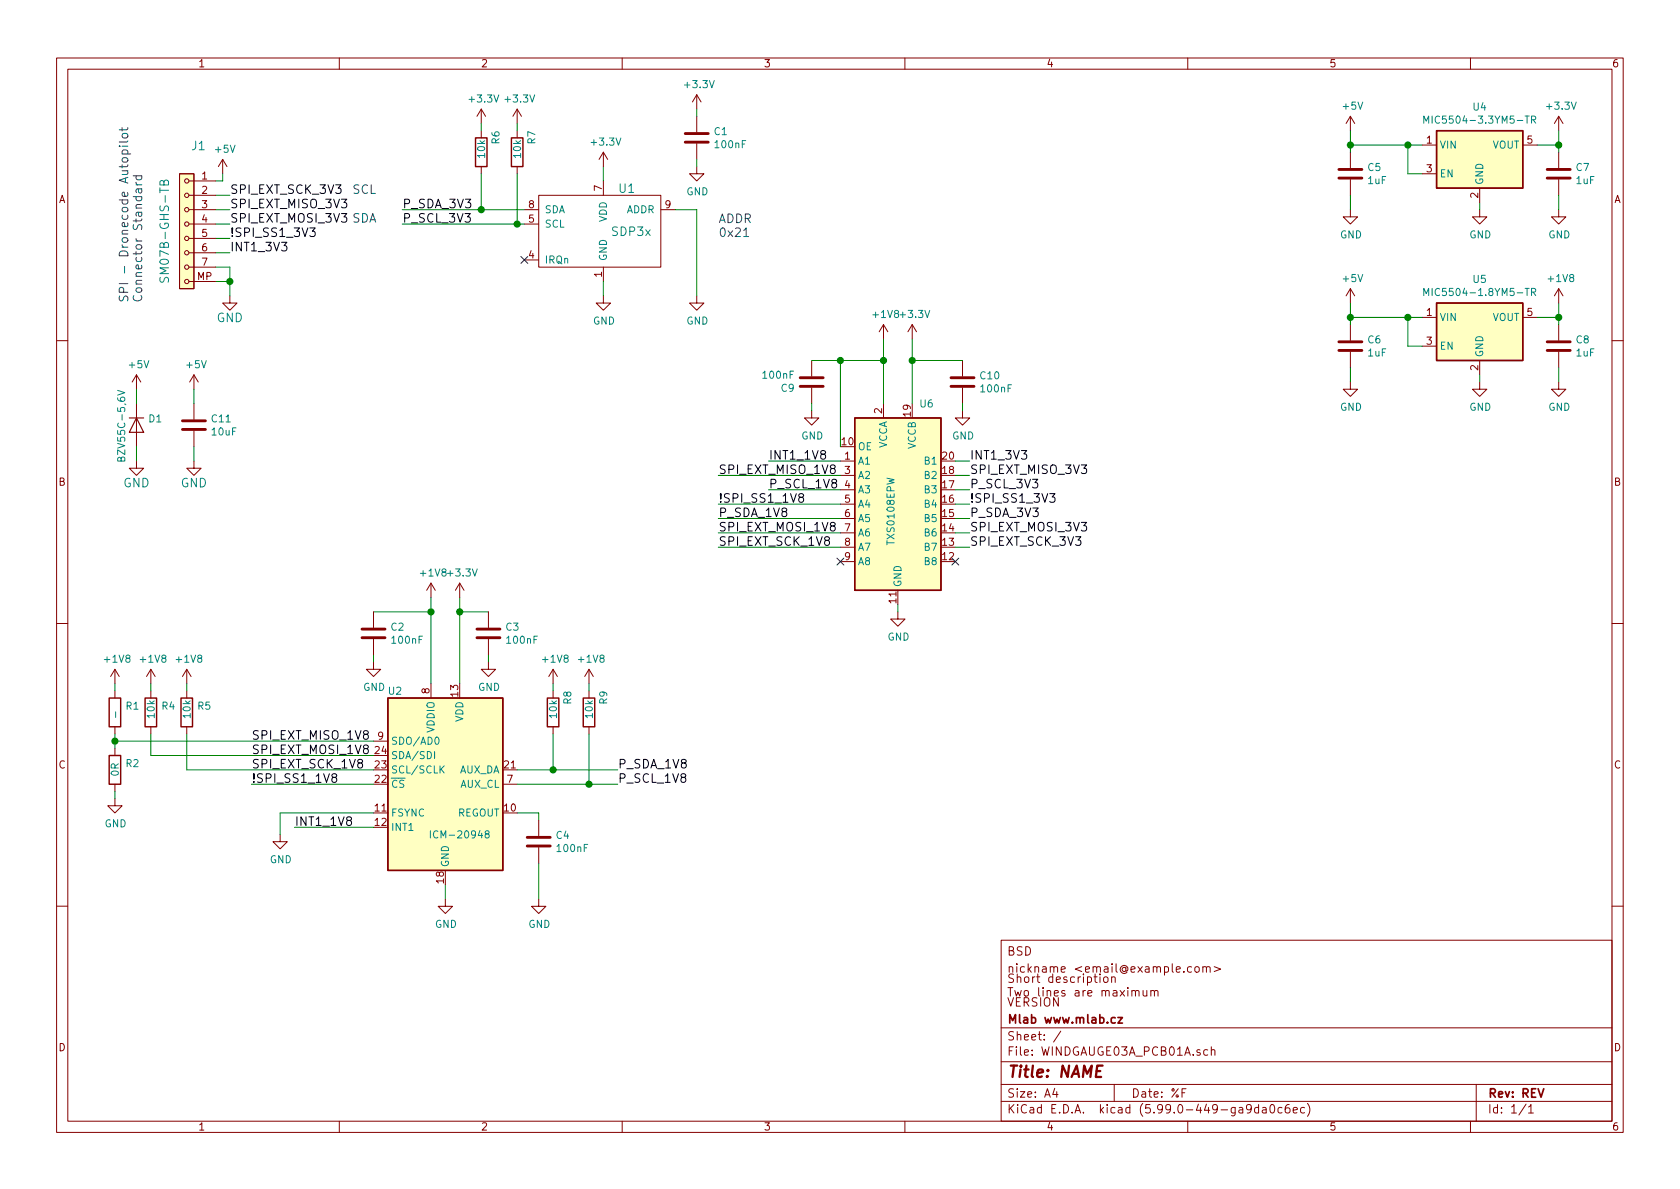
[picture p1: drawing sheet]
EESchema Schematic File Version 5
EELAYER 30 0
EELAYER END
$Descr A4 11693 8268
encoding utf-8
Sheet 1 1
Title "NAME"
Date "%F"
Rev "REV"
Comp "Mlab www.mlab.cz"
Comment1 "VERSION"
Comment2 "Short description \\nTwo lines are maximum"
Comment3 "nickname <email@example.com>"
Comment4 "BSD"
Comment5 ""
Comment6 ""
Comment7 ""
Comment8 ""
Comment9 ""
$EndDescr
$Comp
L MLAB_IO:SDP3x U1
U 1 1
P 4200 1750
F 0 "U1" H 4300 2200 60  0000 L CNN
F 1 "SDP3x" H 4250 1900 60  0000 L CNN
F 2 "Mlab_IO:SDP3x" H 4200 1750 60  0001 C CNN
F 3 "" H 4200 1750 60  0001 C CNN
F 4 "5c70984812875079b91f8bd0" H 4200 1750 50  0001 C CNN "UST_ID"
	1    4200 1750
	1    0    0    -1  
$EndComp
Wire Wire Line
	4700 1450 4850 1450
$Comp
L power:GND #PWR0101
U 1 1
P 4200 2050
F 0 "#PWR0101" H 4200 1800 50  0001 C CNN
F 1 "GND" H 4205 1877 50  0000 C CNN
F 2 "" H 4200 2050 50  0001 C CNN
F 3 "" H 4200 2050 50  0001 C CNN
	1    4200 2050
	1    0    0    -1  
$EndComp
$Comp
L power:GND #PWR0102
U 1 1
P 4850 2050
F 0 "#PWR0102" H 4850 1800 50  0001 C CNN
F 1 "GND" H 4855 1877 50  0000 C CNN
F 2 "" H 4850 2050 50  0001 C CNN
F 3 "" H 4850 2050 50  0001 C CNN
	1    4850 2050
	1    0    0    -1  
$EndComp
Wire Wire Line
	4200 1950 4200 2050
$Comp
L Device:C C1
U 1 1
P 4850 950
F 0 "C1" H 4965 996 50  0000 L CNN
F 1 "100nF" H 4965 905 50  0000 L CNN
F 2 "Mlab_R:SMD-0603" H 4888 800 50  0001 C CNN
F 3 "~" H 4850 950 50  0001 C CNN
F 4 "5c70984712875079b91f8b4c" H 4850 950 50  0001 C CNN "UST_ID"
	1    4850 950 
	1    0    0    -1  
$EndComp
Text Label 2800 1550 0    60   ~ 0
P_SCL_3V3
Text Label 2800 1450 0    60   ~ 0
P_SDA_3V3
Wire Wire Line
	4200 1250 4200 1150
NoConn ~ 3650 1800
Wire Wire Line
	3750 5650 3750 5700
Wire Wire Line
	3750 6000 3750 6250
$Comp
L power:GND #PWR0109
U 1 1
P 1600 2050
F 0 "#PWR0109" H 1600 1800 60  0001 C CNN
F 1 "GND" H 1600 1900 60  0000 C CNN
F 2 "" H 1600 2050 60  0000 C CNN
F 3 "" H 1600 2050 60  0000 C CNN
	1    1600 2050
	1    0    0    -1  
$EndComp
$Comp
L power:+5V #PWR0110
U 1 1
P 1550 1200
F 0 "#PWR0110" H 1550 1050 50  0001 C CNN
F 1 "+5V" H 1565 1373 50  0000 C CNN
F 2 "" H 1550 1200 50  0001 C CNN
F 3 "" H 1550 1200 50  0001 C CNN
	1    1550 1200
	1    0    0    -1  
$EndComp
Wire Wire Line
	1500 1250 1550 1250
Wire Wire Line
	1550 1250 1550 1200
Text Notes 1000 2100 1    60   ~ 0
SPI - Dronecode Autopilot\nConnector Standard
Wire Wire Line
	1500 1950 1600 1950
Wire Wire Line
	1600 1950 1600 2050
Wire Wire Line
	1500 1350 1600 1350
Wire Wire Line
	1500 1450 1600 1450
Wire Wire Line
	1500 1550 1600 1550
Wire Wire Line
	1500 1650 1600 1650
Wire Wire Line
	1500 1750 1600 1750
Wire Wire Line
	1500 1850 1600 1850
Wire Wire Line
	1600 1850 1600 1950
Connection ~ 1600 1950
Text Label 1600 1350 0    60   ~ 0
SPI_EXT_SCK_3V3
Text Label 1600 1450 0    60   ~ 0
SPI_EXT_MISO_3V3
Text Label 1600 1550 0    60   ~ 0
SPI_EXT_MOSI_3V3
Text Label 1600 1650 0    60   ~ 0
!SPI_SS1_3V3
$Comp
L WINDGAUGE03A_PCB01A-rescue:SM07B-GHS-TB-MLAB_CONNECTORS_JST J1
U 1 1
P 1300 1600
F 0 "J1" H 1217 2197 60  0000 C CNN
F 1 "SM07B-GHS-TB" V 1450 1600 60  0000 C CNN
F 2 "Connector_JST:JST_GH_SM07B-GHS-TB_1x07-1MP_P1.25mm_Horizontal" H 1217 2091 60  0001 C CNN
F 3 "" H 1300 1950 60  0000 C CNN
F 4 "5c7250081287500b4e112e78" H 1300 1600 50  0001 C CNN "UST_ID"
	1    1300 1600
	-1   0    0    -1  
$EndComp
Wire Wire Line
	3100 6250 3100 6150
$Comp
L power:GND #PWR0107
U 1 1
P 3100 6250
F 0 "#PWR0107" H 3100 6000 50  0001 C CNN
F 1 "GND" H 3105 6077 50  0000 C CNN
F 2 "" H 3100 6250 50  0001 C CNN
F 3 "" H 3100 6250 50  0001 C CNN
	1    3100 6250
	1    0    0    -1  
$EndComp
$Comp
L power:GND #PWR0106
U 1 1
P 3750 6250
F 0 "#PWR0106" H 3750 6000 50  0001 C CNN
F 1 "GND" H 3755 6077 50  0000 C CNN
F 2 "" H 3750 6250 50  0001 C CNN
F 3 "" H 3750 6250 50  0001 C CNN
	1    3750 6250
	1    0    0    -1  
$EndComp
Wire Wire Line
	3600 5650 3750 5650
Wire Wire Line
	2600 4600 2600 4550
$Comp
L power:GND #PWR0105
U 1 1
P 2600 4600
F 0 "#PWR0105" H 2600 4350 50  0001 C CNN
F 1 "GND" H 2605 4427 50  0000 C CNN
F 2 "" H 2600 4600 50  0001 C CNN
F 3 "" H 2600 4600 50  0001 C CNN
	1    2600 4600
	1    0    0    -1  
$EndComp
Wire Wire Line
	3000 4250 3000 4750
Wire Wire Line
	2600 4250 3000 4250
Wire Wire Line
	3400 4600 3400 4550
Wire Wire Line
	3200 4250 3200 4750
Connection ~ 3200 4250
Wire Wire Line
	3400 4250 3200 4250
Wire Wire Line
	3200 4150 3200 4250
$Comp
L power:GND #PWR0104
U 1 1
P 3400 4600
F 0 "#PWR0104" H 3400 4350 50  0001 C CNN
F 1 "GND" H 3405 4427 50  0000 C CNN
F 2 "" H 3400 4600 50  0001 C CNN
F 3 "" H 3400 4600 50  0001 C CNN
	1    3400 4600
	1    0    0    -1  
$EndComp
$Comp
L Device:C C3
U 1 1
P 3400 4400
F 0 "C3" H 3515 4446 50  0000 L CNN
F 1 "100nF" H 3515 4355 50  0000 L CNN
F 2 "Mlab_R:SMD-0603" H 3438 4250 50  0001 C CNN
F 3 "~" H 3400 4400 50  0001 C CNN
F 4 "5c70984712875079b91f8b4c" H 3400 4400 50  0001 C CNN "UST_ID"
	1    3400 4400
	1    0    0    -1  
$EndComp
$Comp
L Device:C C2
U 1 1
P 2600 4400
F 0 "C2" H 2715 4446 50  0000 L CNN
F 1 "100nF" H 2715 4355 50  0000 L CNN
F 2 "Mlab_R:SMD-0603" H 2638 4250 50  0001 C CNN
F 3 "~" H 2600 4400 50  0001 C CNN
F 4 "5c70984712875079b91f8b4c" H 2600 4400 50  0001 C CNN "UST_ID"
	1    2600 4400
	1    0    0    -1  
$EndComp
$Comp
L Device:C C4
U 1 1
P 3750 5850
F 0 "C4" H 3865 5896 50  0000 L CNN
F 1 "100nF" H 3865 5805 50  0000 L CNN
F 2 "Mlab_R:SMD-0603" H 3788 5700 50  0001 C CNN
F 3 "~" H 3750 5850 50  0001 C CNN
F 4 "5c70984712875079b91f8b4c" H 3750 5850 50  0001 C CNN "UST_ID"
	1    3750 5850
	1    0    0    -1  
$EndComp
$Comp
L Sensor_Motion:ICM-20948 U2
U 1 1
P 3100 5450
F 0 "U2" H 2750 6100 50  0000 C CNN
F 1 "ICM-20948" H 3200 5100 50  0000 C CNN
F 2 "Sensor_Motion:InvenSense_QFN-24_3x3mm_P0.4mm" H 3100 4450 50  0001 C CNN
F 3 "http://www.invensense.com/wp-content/uploads/2016/06/DS-000189-ICM-20948-v1.3.pdf" H 3100 5300 50  0001 C CNN
F 4 "5c725a431287500b4e112ef5" H 3100 5450 50  0001 C CNN "UST_ID"
	1    3100 5450
	1    0    0    -1  
$EndComp
$Comp
L Regulator_Linear:MIC5504-1.8YM5 U5
U 1 1
P 10300 2300
F 0 "U5" H 10300 2667 50  0000 C CNN
F 1 "MIC5504-1.8YM5-TR" H 10300 2576 50  0000 C CNN
F 2 "Package_TO_SOT_SMD:SOT-23-5" H 10300 1900 50  0001 C CNN
F 3 "http://ww1.microchip.com/downloads/en/DeviceDoc/MIC550X.pdf" H 10050 2550 50  0001 C CNN
F 4 "5c7256781287500b4e112eba" H 10300 2300 50  0001 C CNN "UST_ID"
	1    10300 2300
	1    0    0    -1  
$EndComp
$Comp
L power:+5V #PWR0111
U 1 1
P 9400 900
F 0 "#PWR0111" H 9400 750 50  0001 C CNN
F 1 "+5V" H 9415 1073 50  0000 C CNN
F 2 "" H 9400 900 50  0001 C CNN
F 3 "" H 9400 900 50  0001 C CNN
	1    9400 900 
	1    0    0    -1  
$EndComp
$Comp
L Device:C C5
U 1 1
P 9400 1200
F 0 "C5" H 9515 1246 50  0000 L CNN
F 1 "1uF" H 9515 1155 50  0000 L CNN
F 2 "Mlab_R:SMD-0603" H 9438 1050 50  0001 C CNN
F 3 "~" H 9400 1200 50  0001 C CNN
F 4 "5c70984712875079b91f8b50" H 9400 1200 50  0001 C CNN "UST_ID"
	1    9400 1200
	1    0    0    -1  
$EndComp
$Comp
L power:GND #PWR0112
U 1 1
P 9400 1450
F 0 "#PWR0112" H 9400 1200 50  0001 C CNN
F 1 "GND" H 9405 1277 50  0000 C CNN
F 2 "" H 9400 1450 50  0001 C CNN
F 3 "" H 9400 1450 50  0001 C CNN
	1    9400 1450
	1    0    0    -1  
$EndComp
$Comp
L power:GND #PWR0113
U 1 1
P 10300 1450
F 0 "#PWR0113" H 10300 1200 50  0001 C CNN
F 1 "GND" H 10305 1277 50  0000 C CNN
F 2 "" H 10300 1450 50  0001 C CNN
F 3 "" H 10300 1450 50  0001 C CNN
	1    10300 1450
	1    0    0    -1  
$EndComp
Wire Wire Line
	10300 1450 10300 1400
Wire Wire Line
	9400 1000 9400 900 
Wire Wire Line
	9400 1000 9400 1050
Connection ~ 9400 1000
Wire Wire Line
	9400 1350 9400 1450
Wire Wire Line
	9800 1200 9800 1000
Connection ~ 9800 1000
Wire Wire Line
	9800 1000 9400 1000
$Comp
L Device:C C7
U 1 1
P 10850 1200
F 0 "C7" H 10965 1246 50  0000 L CNN
F 1 "1uF" H 10965 1155 50  0000 L CNN
F 2 "Mlab_R:SMD-0603" H 10888 1050 50  0001 C CNN
F 3 "~" H 10850 1200 50  0001 C CNN
F 4 "5c70984712875079b91f8b50" H 10850 1200 50  0001 C CNN "UST_ID"
	1    10850 1200
	1    0    0    -1  
$EndComp
$Comp
L power:GND #PWR0114
U 1 1
P 10850 1450
F 0 "#PWR0114" H 10850 1200 50  0001 C CNN
F 1 "GND" H 10855 1277 50  0000 C CNN
F 2 "" H 10850 1450 50  0001 C CNN
F 3 "" H 10850 1450 50  0001 C CNN
	1    10850 1450
	1    0    0    -1  
$EndComp
Wire Wire Line
	10850 1350 10850 1450
Wire Wire Line
	10700 1000 10850 1000
Wire Wire Line
	10850 1000 10850 1050
$Comp
L power:+3.3V #PWR0115
U 1 1
P 10850 900
F 0 "#PWR0115" H 10850 750 50  0001 C CNN
F 1 "+3.3V" H 10865 1073 50  0000 C CNN
F 2 "" H 10850 900 50  0001 C CNN
F 3 "" H 10850 900 50  0001 C CNN
	1    10850 900 
	1    0    0    -1  
$EndComp
Wire Wire Line
	10850 900  10850 1000
Connection ~ 10850 1000
$Comp
L power:+5V #PWR0116
U 1 1
P 9400 2100
F 0 "#PWR0116" H 9400 1950 50  0001 C CNN
F 1 "+5V" H 9415 2273 50  0000 C CNN
F 2 "" H 9400 2100 50  0001 C CNN
F 3 "" H 9400 2100 50  0001 C CNN
	1    9400 2100
	1    0    0    -1  
$EndComp
$Comp
L Device:C C6
U 1 1
P 9400 2400
F 0 "C6" H 9515 2446 50  0000 L CNN
F 1 "1uF" H 9515 2355 50  0000 L CNN
F 2 "Mlab_R:SMD-0603" H 9438 2250 50  0001 C CNN
F 3 "~" H 9400 2400 50  0001 C CNN
F 4 "5c70984712875079b91f8b50" H 9400 2400 50  0001 C CNN "UST_ID"
	1    9400 2400
	1    0    0    -1  
$EndComp
$Comp
L power:GND #PWR0117
U 1 1
P 9400 2650
F 0 "#PWR0117" H 9400 2400 50  0001 C CNN
F 1 "GND" H 9405 2477 50  0000 C CNN
F 2 "" H 9400 2650 50  0001 C CNN
F 3 "" H 9400 2650 50  0001 C CNN
	1    9400 2650
	1    0    0    -1  
$EndComp
$Comp
L power:GND #PWR0118
U 1 1
P 10300 2650
F 0 "#PWR0118" H 10300 2400 50  0001 C CNN
F 1 "GND" H 10305 2477 50  0000 C CNN
F 2 "" H 10300 2650 50  0001 C CNN
F 3 "" H 10300 2650 50  0001 C CNN
	1    10300 2650
	1    0    0    -1  
$EndComp
Wire Wire Line
	10300 2650 10300 2600
Wire Wire Line
	9900 2200 9800 2200
Wire Wire Line
	9400 2200 9400 2100
Wire Wire Line
	9400 2200 9400 2250
Connection ~ 9400 2200
Wire Wire Line
	9400 2550 9400 2650
Wire Wire Line
	9900 2400 9800 2400
Wire Wire Line
	9800 2400 9800 2200
Connection ~ 9800 2200
Wire Wire Line
	9800 2200 9400 2200
$Comp
L Device:C C8
U 1 1
P 10850 2400
F 0 "C8" H 10965 2446 50  0000 L CNN
F 1 "1uF" H 10965 2355 50  0000 L CNN
F 2 "Mlab_R:SMD-0603" H 10888 2250 50  0001 C CNN
F 3 "~" H 10850 2400 50  0001 C CNN
F 4 "5c70984712875079b91f8b50" H 10850 2400 50  0001 C CNN "UST_ID"
	1    10850 2400
	1    0    0    -1  
$EndComp
$Comp
L power:GND #PWR0119
U 1 1
P 10850 2650
F 0 "#PWR0119" H 10850 2400 50  0001 C CNN
F 1 "GND" H 10855 2477 50  0000 C CNN
F 2 "" H 10850 2650 50  0001 C CNN
F 3 "" H 10850 2650 50  0001 C CNN
	1    10850 2650
	1    0    0    -1  
$EndComp
Wire Wire Line
	10850 2550 10850 2650
Wire Wire Line
	10700 2200 10850 2200
Wire Wire Line
	10850 2200 10850 2250
Wire Wire Line
	10850 2100 10850 2200
Connection ~ 10850 2200
Wire Wire Line
	9900 1200 9800 1200
Wire Wire Line
	9900 1000 9800 1000
$Comp
L Regulator_Linear:MIC5504-3.3YM5 U4
U 1 1
P 10300 1100
F 0 "U4" H 10300 1467 50  0000 C CNN
F 1 "MIC5504-3.3YM5-TR" H 10300 1376 50  0000 C CNN
F 2 "Package_TO_SOT_SMD:SOT-23-5" H 10300 700 50  0001 C CNN
F 3 "http://ww1.microchip.com/downloads/en/DeviceDoc/MIC550X.pdf" H 10050 1350 50  0001 C CNN
F 4 "5c7255e81287500b4e112ea2" H 10300 1100 50  0001 C CNN "UST_ID"
	1    10300 1100
	1    0    0    -1  
$EndComp
$Comp
L power:+1V8 #PWR0120
U 1 1
P 10850 2100
F 0 "#PWR0120" H 10850 1950 50  0001 C CNN
F 1 "+1V8" H 10865 2273 50  0000 C CNN
F 2 "" H 10850 2100 50  0001 C CNN
F 3 "" H 10850 2100 50  0001 C CNN
	1    10850 2100
	1    0    0    -1  
$EndComp
$Comp
L Logic_LevelTranslator:TXS0108EPW U6
U 1 1
P 6250 3500
F 0 "U6" H 6450 4200 50  0000 C CNN
F 1 "TXS0108EPW" V 6200 3450 50  0000 C CNN
F 2 "Package_SO:TSSOP-20_4.4x6.5mm_P0.65mm" H 6250 2750 50  0001 C CNN
F 3 "www.ti.com/lit/ds/symlink/txs0108e.pdf" H 6250 3400 50  0001 C CNN
F 4 "5c7258471287500b4e112edd" H 6250 3500 50  0001 C CNN "UST_ID"
	1    6250 3500
	1    0    0    -1  
$EndComp
$Comp
L power:+3.3V #PWR0103
U 1 1
P 4200 1150
F 0 "#PWR0103" H 4200 1000 50  0001 C CNN
F 1 "+3.3V" H 4215 1323 50  0000 C CNN
F 2 "" H 4200 1150 50  0001 C CNN
F 3 "" H 4200 1150 50  0001 C CNN
	1    4200 1150
	1    0    0    -1  
$EndComp
$Comp
L power:+3.3V #PWR0108
U 1 1
P 4850 750
F 0 "#PWR0108" H 4850 600 50  0001 C CNN
F 1 "+3.3V" H 4865 923 50  0000 C CNN
F 2 "" H 4850 750 50  0001 C CNN
F 3 "" H 4850 750 50  0001 C CNN
	1    4850 750 
	1    0    0    -1  
$EndComp
$Comp
L power:GND #PWR0121
U 1 1
P 4850 1150
F 0 "#PWR0121" H 4850 900 50  0001 C CNN
F 1 "GND" H 4855 977 50  0000 C CNN
F 2 "" H 4850 1150 50  0001 C CNN
F 3 "" H 4850 1150 50  0001 C CNN
	1    4850 1150
	1    0    0    -1  
$EndComp
Wire Wire Line
	4850 1150 4850 1100
Wire Wire Line
	4850 800  4850 750 
$Comp
L power:+1V8 #PWR0122
U 1 1
P 6150 2350
F 0 "#PWR0122" H 6150 2200 50  0001 C CNN
F 1 "+1V8" H 6165 2523 50  0000 C CNN
F 2 "" H 6150 2350 50  0001 C CNN
F 3 "" H 6150 2350 50  0001 C CNN
	1    6150 2350
	1    0    0    -1  
$EndComp
$Comp
L power:+3.3V #PWR0123
U 1 1
P 6350 2350
F 0 "#PWR0123" H 6350 2200 50  0001 C CNN
F 1 "+3.3V" H 6365 2523 50  0000 C CNN
F 2 "" H 6350 2350 50  0001 C CNN
F 3 "" H 6350 2350 50  0001 C CNN
	1    6350 2350
	1    0    0    -1  
$EndComp
Text Label 6750 3600 0    60   ~ 0
P_SDA_3V3
Text Label 6750 3400 0    60   ~ 0
P_SCL_3V3
Wire Wire Line
	6650 3200 6750 3200
Wire Wire Line
	6650 3300 6750 3300
Text Label 5000 3600 0    60   ~ 0
P_SDA_1V8
Text Label 5350 3400 0    60   ~ 0
P_SCL_1V8
Wire Wire Line
	5350 3200 5850 3200
$Comp
L power:+1V8 #PWR0124
U 1 1
P 3000 4150
F 0 "#PWR0124" H 3000 4000 50  0001 C CNN
F 1 "+1V8" H 3015 4323 50  0000 C CNN
F 2 "" H 3000 4150 50  0001 C CNN
F 3 "" H 3000 4150 50  0001 C CNN
	1    3000 4150
	1    0    0    -1  
$EndComp
$Comp
L Device:C C9
U 1 1
P 5650 2650
F 0 "C9" H 5765 2696 50  0000 L CNN
F 1 "100nF" H 5765 2605 50  0000 L CNN
F 2 "Mlab_R:SMD-0603" H 5688 2500 50  0001 C CNN
F 3 "~" H 5650 2650 50  0001 C CNN
F 4 "5c70984712875079b91f8b4c" H 5650 2650 50  0001 C CNN "UST_ID"
	1    5650 2650
	-1   0    0    1   
$EndComp
$Comp
L Device:C C10
U 1 1
P 6700 2650
F 0 "C10" H 6815 2696 50  0000 L CNN
F 1 "100nF" H 6815 2605 50  0000 L CNN
F 2 "Mlab_R:SMD-0603" H 6738 2500 50  0001 C CNN
F 3 "~" H 6700 2650 50  0001 C CNN
F 4 "5c70984712875079b91f8b4c" H 6700 2650 50  0001 C CNN "UST_ID"
	1    6700 2650
	1    0    0    -1  
$EndComp
Text Label 1750 5450 0    60   ~ 0
!SPI_SS1_1V8
Text Label 1750 5350 0    60   ~ 0
SPI_EXT_SCK_1V8
Text Label 1750 5150 0    60   ~ 0
SPI_EXT_MISO_1V8
Text Label 1750 5250 0    60   ~ 0
SPI_EXT_MOSI_1V8
$Comp
L Device:R R1
U 1 1
P 800 4950
F 0 "R1" H 870 4996 50  0000 L CNN
F 1 "-" V 800 4900 50  0000 L CNN
F 2 "Mlab_R:SMD-0603" V 730 4950 50  0001 C CNN
F 3 "~" H 800 4950 50  0001 C CNN
	1    800  4950
	1    0    0    -1  
$EndComp
$Comp
L Device:R R2
U 1 1
P 800 5350
F 0 "R2" H 870 5396 50  0000 L CNN
F 1 "0R" V 800 5300 50  0000 L CNN
F 2 "Mlab_R:SMD-0603" V 730 5350 50  0001 C CNN
F 3 "~" H 800 5350 50  0001 C CNN
F 4 "5c70984512875079b91f896b" H 800 5350 50  0001 C CNN "UST_ID"
	1    800  5350
	1    0    0    -1  
$EndComp
$Comp
L power:GND #PWR0125
U 1 1
P 1950 5800
F 0 "#PWR0125" H 1950 5550 50  0001 C CNN
F 1 "GND" H 1955 5627 50  0000 C CNN
F 2 "" H 1950 5800 50  0001 C CNN
F 3 "" H 1950 5800 50  0001 C CNN
	1    1950 5800
	1    0    0    -1  
$EndComp
Text Label 4300 5350 0    60   ~ 0
P_SDA_1V8
Text Label 4300 5450 0    60   ~ 0
P_SCL_1V8
Text Label 6750 3700 0    60   ~ 0
SPI_EXT_MOSI_3V3
Text Label 6750 3300 0    60   ~ 0
SPI_EXT_MISO_3V3
Text Label 6750 3500 0    60   ~ 0
!SPI_SS1_3V3
Text Label 6750 3800 0    60   ~ 0
SPI_EXT_SCK_3V3
Text Label 5000 3300 0    60   ~ 0
SPI_EXT_MISO_1V8
Text Label 5000 3800 0    60   ~ 0
SPI_EXT_SCK_1V8
Text Label 5000 3500 0    60   ~ 0
!SPI_SS1_1V8
Wire Wire Line
	5000 3500 5850 3500
Wire Wire Line
	5000 3600 5850 3600
Wire Wire Line
	5000 3700 5850 3700
Wire Wire Line
	5000 3800 5850 3800
$Comp
L power:+1V8 #PWR0126
U 1 1
P 800 4750
F 0 "#PWR0126" H 800 4600 50  0001 C CNN
F 1 "+1V8" H 815 4923 50  0000 C CNN
F 2 "" H 800 4750 50  0001 C CNN
F 3 "" H 800 4750 50  0001 C CNN
	1    800  4750
	1    0    0    -1  
$EndComp
$Comp
L power:GND #PWR0127
U 1 1
P 800 5550
F 0 "#PWR0127" H 800 5300 50  0001 C CNN
F 1 "GND" H 805 5377 50  0000 C CNN
F 2 "" H 800 5550 50  0001 C CNN
F 3 "" H 800 5550 50  0001 C CNN
	1    800  5550
	1    0    0    -1  
$EndComp
Wire Wire Line
	6150 2350 6150 2500
Wire Wire Line
	5650 2500 5850 2500
Connection ~ 6150 2500
Wire Wire Line
	6150 2500 6150 2800
Wire Wire Line
	5850 2500 5850 3100
Connection ~ 5850 2500
Wire Wire Line
	5850 2500 6150 2500
Wire Wire Line
	6350 2500 6350 2800
Connection ~ 6350 2500
Wire Wire Line
	6350 2500 6700 2500
Wire Wire Line
	6350 2350 6350 2500
$Comp
L power:GND #PWR0128
U 1 1
P 6250 4250
F 0 "#PWR0128" H 6250 4000 50  0001 C CNN
F 1 "GND" H 6255 4077 50  0000 C CNN
F 2 "" H 6250 4250 50  0001 C CNN
F 3 "" H 6250 4250 50  0001 C CNN
	1    6250 4250
	1    0    0    -1  
$EndComp
Wire Wire Line
	6250 4250 6250 4200
$Comp
L power:GND #PWR0129
U 1 1
P 5650 2850
F 0 "#PWR0129" H 5650 2600 50  0001 C CNN
F 1 "GND" H 5655 2677 50  0000 C CNN
F 2 "" H 5650 2850 50  0001 C CNN
F 3 "" H 5650 2850 50  0001 C CNN
	1    5650 2850
	1    0    0    -1  
$EndComp
$Comp
L power:GND #PWR0130
U 1 1
P 6700 2850
F 0 "#PWR0130" H 6700 2600 50  0001 C CNN
F 1 "GND" H 6705 2677 50  0000 C CNN
F 2 "" H 6700 2850 50  0001 C CNN
F 3 "" H 6700 2850 50  0001 C CNN
	1    6700 2850
	1    0    0    -1  
$EndComp
Wire Wire Line
	6700 2850 6700 2800
Wire Wire Line
	5650 2850 5650 2800
Wire Wire Line
	1750 5450 2600 5450
Wire Wire Line
	800  5550 800  5500
Wire Wire Line
	800  5200 800  5150
Connection ~ 800  5150
Wire Wire Line
	800  5150 800  5100
Wire Wire Line
	800  4800 800  4750
Wire Wire Line
	2800 1450 3350 1450
Wire Wire Line
	2800 1550 3600 1550
$Comp
L power:+3.3V #PWR0131
U 1 1
P 3350 850
F 0 "#PWR0131" H 3350 700 50  0001 C CNN
F 1 "+3.3V" H 3365 1023 50  0000 C CNN
F 2 "" H 3350 850 50  0001 C CNN
F 3 "" H 3350 850 50  0001 C CNN
	1    3350 850 
	1    0    0    -1  
$EndComp
$Comp
L power:+3.3V #PWR0132
U 1 1
P 3600 850
F 0 "#PWR0132" H 3600 700 50  0001 C CNN
F 1 "+3.3V" H 3615 1023 50  0000 C CNN
F 2 "" H 3600 850 50  0001 C CNN
F 3 "" H 3600 850 50  0001 C CNN
	1    3600 850 
	1    0    0    -1  
$EndComp
$Comp
L Device:R R6
U 1 1
P 3350 1050
F 0 "R6" V 3450 1100 50  0000 L CNN
F 1 "10k" V 3350 1000 50  0000 L CNN
F 2 "Mlab_R:SMD-0603" V 3280 1050 50  0001 C CNN
F 3 "~" H 3350 1050 50  0001 C CNN
F 4 "5c70984612875079b91f899f" H 3350 1050 50  0001 C CNN "UST_ID"
	1    3350 1050
	1    0    0    -1  
$EndComp
$Comp
L Device:R R7
U 1 1
P 3600 1050
F 0 "R7" V 3700 1100 50  0000 L CNN
F 1 "10k" V 3600 1000 50  0000 L CNN
F 2 "Mlab_R:SMD-0603" V 3530 1050 50  0001 C CNN
F 3 "~" H 3600 1050 50  0001 C CNN
F 4 "5c70984612875079b91f899f" H 3600 1050 50  0001 C CNN "UST_ID"
	1    3600 1050
	1    0    0    -1  
$EndComp
Wire Wire Line
	3350 850  3350 900 
Wire Wire Line
	3600 850  3600 900 
Wire Wire Line
	3350 1200 3350 1450
Connection ~ 3350 1450
Wire Wire Line
	3350 1450 3650 1450
Wire Wire Line
	3600 1200 3600 1550
Connection ~ 3600 1550
Wire Wire Line
	3600 1550 3650 1550
$Comp
L Device:R R8
U 1 1
P 3850 4950
F 0 "R8" V 3950 5000 50  0000 L CNN
F 1 "10k" V 3850 4900 50  0000 L CNN
F 2 "Mlab_R:SMD-0603" V 3780 4950 50  0001 C CNN
F 3 "~" H 3850 4950 50  0001 C CNN
F 4 "5c70984612875079b91f899f" H 3850 4950 50  0001 C CNN "UST_ID"
	1    3850 4950
	1    0    0    -1  
$EndComp
$Comp
L Device:R R9
U 1 1
P 4100 4950
F 0 "R9" V 4200 5000 50  0000 L CNN
F 1 "10k" V 4100 4900 50  0000 L CNN
F 2 "Mlab_R:SMD-0603" V 4030 4950 50  0001 C CNN
F 3 "~" H 4100 4950 50  0001 C CNN
F 4 "5c70984612875079b91f899f" H 4100 4950 50  0001 C CNN "UST_ID"
	1    4100 4950
	1    0    0    -1  
$EndComp
$Comp
L power:+1V8 #PWR0133
U 1 1
P 3850 4750
F 0 "#PWR0133" H 3850 4600 50  0001 C CNN
F 1 "+1V8" H 3865 4923 50  0000 C CNN
F 2 "" H 3850 4750 50  0001 C CNN
F 3 "" H 3850 4750 50  0001 C CNN
	1    3850 4750
	1    0    0    -1  
$EndComp
Wire Wire Line
	3850 4800 3850 4750
$Comp
L power:+1V8 #PWR0134
U 1 1
P 4100 4750
F 0 "#PWR0134" H 4100 4600 50  0001 C CNN
F 1 "+1V8" H 4115 4923 50  0000 C CNN
F 2 "" H 4100 4750 50  0001 C CNN
F 3 "" H 4100 4750 50  0001 C CNN
	1    4100 4750
	1    0    0    -1  
$EndComp
Wire Wire Line
	4100 4750 4100 4800
Wire Wire Line
	3600 5350 3850 5350
Wire Wire Line
	3600 5450 4100 5450
Wire Wire Line
	3850 5100 3850 5350
Connection ~ 3850 5350
Wire Wire Line
	3850 5350 4300 5350
Wire Wire Line
	4100 5100 4100 5450
Connection ~ 4100 5450
Wire Wire Line
	4100 5450 4300 5450
Wire Wire Line
	800  5150 2600 5150
$Comp
L Device:R R4
U 1 1
P 1050 4950
F 0 "R4" H 1120 4996 50  0000 L CNN
F 1 "10k" V 1050 4900 50  0000 L CNN
F 2 "Mlab_R:SMD-0603" V 980 4950 50  0001 C CNN
F 3 "~" H 1050 4950 50  0001 C CNN
F 4 "5c70984612875079b91f899f" H 1050 4950 50  0001 C CNN "UST_ID"
	1    1050 4950
	1    0    0    -1  
$EndComp
$Comp
L Device:R R5
U 1 1
P 1300 4950
F 0 "R5" H 1370 4996 50  0000 L CNN
F 1 "10k" V 1300 4900 50  0000 L CNN
F 2 "Mlab_R:SMD-0603" V 1230 4950 50  0001 C CNN
F 3 "~" H 1300 4950 50  0001 C CNN
F 4 "5c70984612875079b91f899f" H 1300 4950 50  0001 C CNN "UST_ID"
	1    1300 4950
	1    0    0    -1  
$EndComp
$Comp
L power:+1V8 #PWR0135
U 1 1
P 1050 4750
F 0 "#PWR0135" H 1050 4600 50  0001 C CNN
F 1 "+1V8" H 1065 4923 50  0000 C CNN
F 2 "" H 1050 4750 50  0001 C CNN
F 3 "" H 1050 4750 50  0001 C CNN
	1    1050 4750
	1    0    0    -1  
$EndComp
$Comp
L power:+1V8 #PWR0136
U 1 1
P 1300 4750
F 0 "#PWR0136" H 1300 4600 50  0001 C CNN
F 1 "+1V8" H 1315 4923 50  0000 C CNN
F 2 "" H 1300 4750 50  0001 C CNN
F 3 "" H 1300 4750 50  0001 C CNN
	1    1300 4750
	1    0    0    -1  
$EndComp
Wire Wire Line
	1050 4750 1050 4800
Wire Wire Line
	1300 4750 1300 4800
Wire Wire Line
	1050 5250 1050 5100
Wire Wire Line
	1050 5250 2600 5250
Wire Wire Line
	1300 5100 1300 5350
Wire Wire Line
	1300 5350 2600 5350
Wire Wire Line
	3000 4150 3000 4250
Connection ~ 3000 4250
$Comp
L power:+3.3V #PWR0137
U 1 1
P 3200 4150
F 0 "#PWR0137" H 3200 4000 50  0001 C CNN
F 1 "+3.3V" H 3215 4323 50  0000 C CNN
F 2 "" H 3200 4150 50  0001 C CNN
F 3 "" H 3200 4150 50  0001 C CNN
	1    3200 4150
	1    0    0    -1  
$EndComp
Text Label 2050 5750 0    60   ~ 0
INT1_1V8
Wire Wire Line
	1950 5650 1950 5800
Wire Wire Line
	1950 5650 2600 5650
Wire Wire Line
	2050 5750 2600 5750
Text Label 5350 3200 0    60   ~ 0
INT1_1V8
Text Label 6750 3200 0    60   ~ 0
INT1_3V3
Text Label 1600 1750 0    60   ~ 0
INT1_3V3
Wire Wire Line
	6650 3500 6750 3500
Wire Wire Line
	6650 3600 6750 3600
Wire Wire Line
	6650 3700 6750 3700
Wire Wire Line
	6650 3800 6750 3800
$Comp
L Device:D D1
U 1 1
P 950 2950
F 0 "D1" V 904 3029 50  0000 L CNN
F 1 "BZV55C-5,6V" H 700 2850 50  0000 L CNN
F 2 "Diode_SMD:D_MiniMELF" H 950 2950 50  0001 C CNN
F 3 "~" H 950 2950 50  0001 C CNN
F 4 "5c70984512875079b91f88b1" H 950 2950 50  0001 C CNN "UST_ID"
	1    950  2950
	0    1    1    0   
$EndComp
$Comp
L power:+5V #PWR01
U 1 1
P 950 2700
F 0 "#PWR01" H 950 2550 50  0001 C CNN
F 1 "+5V" H 965 2873 50  0000 C CNN
F 2 "" H 950 2700 50  0001 C CNN
F 3 "" H 950 2700 50  0001 C CNN
	1    950  2700
	1    0    0    -1  
$EndComp
$Comp
L power:GND #PWR02
U 1 1
P 950 3200
F 0 "#PWR02" H 950 2950 60  0001 C CNN
F 1 "GND" H 950 3050 60  0000 C CNN
F 2 "" H 950 3200 60  0000 C CNN
F 3 "" H 950 3200 60  0000 C CNN
	1    950  3200
	1    0    0    -1  
$EndComp
$Comp
L Device:C C11
U 1 1
P 1350 2950
F 0 "C11" H 1465 2996 50  0000 L CNN
F 1 "10uF" H 1465 2905 50  0000 L CNN
F 2 "Mlab_R:SMD-0805" H 1388 2800 50  0001 C CNN
F 3 "~" H 1350 2950 50  0001 C CNN
F 4 "5c70984812875079b91f8bbd" H 1350 2950 50  0001 C CNN "UST_ID"
	1    1350 2950
	1    0    0    -1  
$EndComp
Wire Wire Line
	950  2700 950  2800
$Comp
L power:+5V #PWR0138
U 1 1
P 1350 2700
F 0 "#PWR0138" H 1350 2550 50  0001 C CNN
F 1 "+5V" H 1365 2873 50  0000 C CNN
F 2 "" H 1350 2700 50  0001 C CNN
F 3 "" H 1350 2700 50  0001 C CNN
	1    1350 2700
	1    0    0    -1  
$EndComp
Wire Wire Line
	1350 2700 1350 2800
Wire Wire Line
	950  3100 950  3200
$Comp
L power:GND #PWR0139
U 1 1
P 1350 3200
F 0 "#PWR0139" H 1350 2950 60  0001 C CNN
F 1 "GND" H 1350 3050 60  0000 C CNN
F 2 "" H 1350 3200 60  0000 C CNN
F 3 "" H 1350 3200 60  0000 C CNN
	1    1350 3200
	1    0    0    -1  
$EndComp
Wire Wire Line
	1350 3100 1350 3200
Wire Wire Line
	4850 1450 4850 2050
Text Notes 5000 1650 0    60   ~ 0
ADDR\n0x21\n
Wire Wire Line
	5000 3300 5850 3300
Wire Wire Line
	5850 3400 5350 3400
Text Label 5000 3700 0    60   ~ 0
SPI_EXT_MOSI_1V8
Wire Wire Line
	6650 3400 6750 3400
NoConn ~ 6650 3900
NoConn ~ 5850 3900
Text Notes 2450 1550 0    60   ~ 0
SDA
Text Notes 2450 1350 0    60   ~ 0
SCL
$EndSCHEMATC
